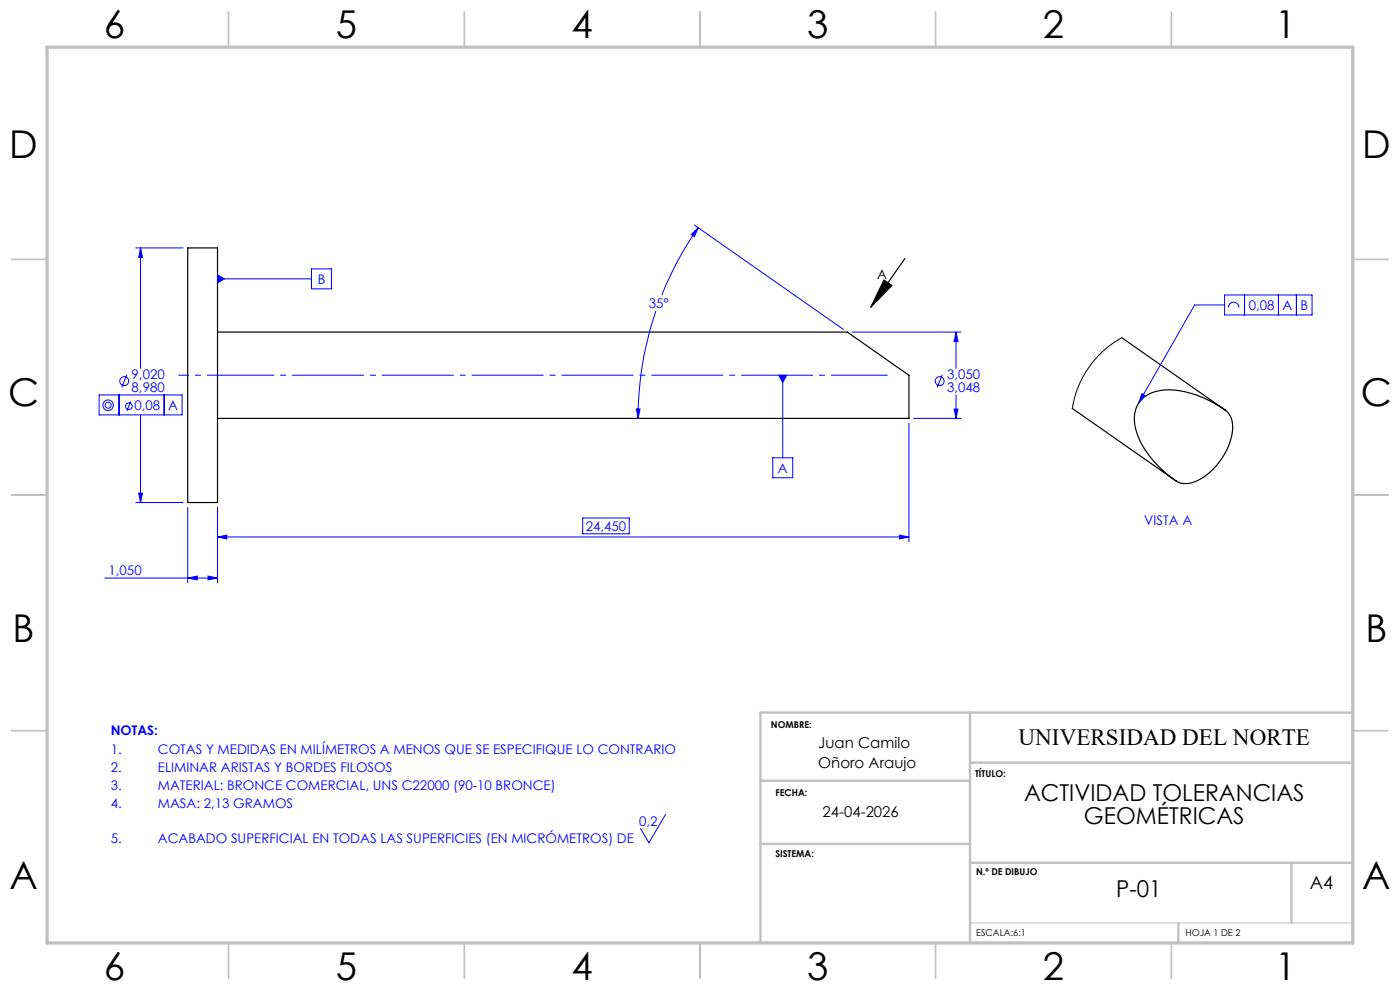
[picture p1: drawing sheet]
<svg xmlns="http://www.w3.org/2000/svg" width="297mm" height="210mm" viewBox="0 0 297 210" stroke-linecap="round" stroke-linejoin="round" font-family="sans-serif">
<path d="M205.8 195.8h81.2" fill="none" stroke="#c0c0c0" stroke-width=".21"/>
<g fill="none" stroke="#c0c0c0" stroke-width=".35">
<path d="M48.5 2.5v7.5M98.5 2.5v7.5M148.5 2.5v7.5M198.5 2.5v7.5M248.5 2.5v7.5M2.5 55h7.5M287 55h7.5M2.5 105h7.5M287 105h7.5M2.5 155h7.5M287 155h7.5M48.5 200v7.5"/>
<path d="M98.5 200v7.5M148.5 200v7.5M198.5 200v7.5M248.5 200v7.5"/>
</g>
<path d="M205.8 151.2v48.8M287 151.2h-125.7v48.8M161.3 165.6h44.5M161.3 179h44.5M205.8 161.8h81.2M205.8 183h81.2M250 195.8v4.2M274 183v12.8" fill="none" stroke="#c0c0c0" stroke-width=".5"/>
<path d="M10 10h277v190h-277z" fill="none" stroke="#c0c0c0" stroke-width=".7"/>
<path d="M39.8 52.6h6.3v54h-6.3zM187.5 59.4l1.7 1.2-4.5 4.6zM192 54.8l-7.3 10.4M46.1 70.4h133.7l13 9.2v9.2h-146.7M238 71.6l22 15.4M227.5 86.6l22 15.4M260 87a21.3 21.3 0 0 0-13-4.3 6.4 6.4 0 0 0-6.1 4.1 9.7 9.7 0 0 0 1.4 7.6 23.9 23.9 0 0 0 7.2 7.6M260 87a5.1 5.1 0 0 1 1.3 5.5 13.9 13.9 0 0 1-8.6 9.9 4.1 4.1 0 0 1-3.2-.4" fill="none" stroke="#000" stroke-width=".25"/>
<path d="M238 71.6l-1.9 1.2-1.6 1.2-1.6 1.6-1.9 2.2-1.3 2.1-1.2 2.7-1 4" fill="none" stroke="#000" stroke-width=".21"/>
<g fill="none" stroke="#00f" stroke-width=".21">
<path d="M28.8 52.6h10M29.8 52.6l.4 2h-.8zM29.8 52.6v25.5M46.1 58.3l1.5 .9-1.5 .8zM46.1 59.2h20M66.1 57h4.2v4.3h-4.2zM146.6 49.7l1.5-1.4-.8 1.9zM147.3 47.7l31.6 22.2M148.1 48.3a69.2 69.2 0 0 0-7.7 14.3M26.9 79.5l-1.1 2.7M139.1 66a71.3 71.3 0 0 0-3.7 22.8M165.2 79.6h1.7l-.8 1.5z"/>
<path d="M166.1 79.6v17.5M180.8 70.4h23M199.9 79.5l-1.1 2.7M202.8 70.4l.4 2.1h-.8zM202.8 70.4v7.7M259.8 62.6h18.5v4.2h-18.5zM259.8 64.7h-6.4l-11.8 20.7M260.6 65.2a1.11 1.11 0 0 1 1.1-1.1 1.11 1.11 0 0 1 1.1 1.1M264 62.6v4.2M271.2 62.6v4.2M275 62.6v4.2M21 83.8h17.6v4.2h-17.6z"/>
<path d="M25.3 83.8v4.2M27.7 85.2l-.8 2M29.8 88v18.6M34.8 83.8v4.2M135 86.7l.8 .1-.4 2zM163.9 97.1h4.3v4.2h-4.3zM192.8 89.8v25.1M193.8 88.8h10M202.4 86.8h.8l-.4 2zM202.8 83.8v5M242.3 83.5l.6 .4-1.3 1.5zM28.8 106.6h10"/>
<path d="M29.4 104.6h.8l-.4 2zM39.8 107.6v16M46.1 113.9l2-.4v.8zM46.1 107.6v16M46.1 113.9h146.7M123.6 109.9h9.9v3.3h-9.9zM190.8 113.5l2 .4-2 .4zM22.2 122.6h23.9M39.8 122.6l2-.4v.8zM44.1 122.2l2 .4-2 .4zM141.2 172.7l-3.5 6.1-1.8-3.1"/>
<circle cx="22.9" cy="86" r=".64"/>
<circle cx="22.9" cy="86" r="1.12"/>
<circle cx="26.4" cy="80.9" r=".95"/>
<circle cx="27.3" cy="86.2" r=".71"/>
<circle cx="199.4" cy="80.9" r=".95"/>
</g>
<path d="M46.1 79.6h142.2" fill="none" stroke="#00f" stroke-width=".21" stroke-dasharray="15.2 1.3 1.3 1.3" stroke-dashoffset="3.2" stroke-linecap="butt"/>
<path d="M37.8 79.6h8.3" fill="none" stroke="#00f" stroke-width=".21" stroke-dasharray="15.2 1.3 1.3 1.3" stroke-dashoffset="13" stroke-linecap="butt"/>
<path d="M187.5 59.4l1.7 1.2-4.5 4.6z" fill="#000"/>
<g fill="#00f">
<path d="M46.1 58.3l1.5 .9-1.5 .8zM165.2 79.6l.9 1.5 .8-1.5z"/>
<path d="M146.6 49.7l1.5-1.4-.8 1.9zM135 86.7l.8 .1-.4 2zM29.8 52.6l.4 2h-.8zM29.4 104.6h.8l-.4 2zM202.8 70.4l.4 2.1h-.8zM202.4 86.8h.8l-.4 2zM39.8 122.6l2-.4v.8zM44.1 122.2l2 .4-2 .4zM46.1 113.9l2-.4v.8zM190.8 113.5l2 .4-2 .4zM242.3 83.5l.6 .4-1.3 1.5z"/>
</g>
<g font-size="8.1">
<text x="22" y="8">6</text>
<text x="71.2" y="8">5</text>
<text x="121.2" y="8">4</text>
<text x="171.2" y="8">3</text>
<text x="221.2" y="8">2</text>
<text x="270.5" y="8">1</text>
<text x="2" y="33.6">D</text>
<text x="289" y="33.6">D</text>
<text x="1.7" y="86.1">C</text>
<text x="288.7" y="86.1">C</text>
<text x="2.7" y="136.1">B</text>
<text x="289.7" y="136.1">B</text>
<text x="2" y="188.6">A</text>
<text x="289" y="188.6">A</text>
<text x="22" y="208">6</text>
<text x="71.2" y="208">5</text>
<text x="121.2" y="208">4</text>
<text x="171.2" y="208">3</text>
<text x="221.2" y="208">2</text>
<text x="270.5" y="208">1</text>
</g>
<g font-size="4.9">
<text x="216.1" y="158">UNIVERSIDAD DEL NORTE</text>
<text x="217.3" y="169.9">ACTIVIDAD TOLERANCIAS</text>
<text x="230" y="174.8">GEOMÉTRICAS</text>
<text x="236.8" y="190.3">P-01</text>
</g>
<text font-size="3.9" x="277.9" y="188.5">A4</text>
<g font-size="3.2">
<text x="173.6" y="158.7">Juan Camilo</text>
<text x="173.6" y="162.9">Oñoro Araujo</text>
<text x="174.5" y="173.4">24-04-2026</text>
</g>
<text font-size="2.8" x="186.1" y="59.2">A</text>
<g font-size="2.8" fill="#00f">
<text x="67.4" y="60.2">B</text>
<text x="137.6" y="65.3">35°</text>
<text x="264.9" y="65.7">0,08</text>
<text x="272.1" y="65.7">A</text>
<text x="275.9" y="65.7">B</text>
<text x="27.9" y="80.3">9,020</text>
<text x="27.9" y="83.1">8,980</text>
<text x="200.9" y="80.3">3,050</text>
<text x="200.9" y="83.1">3,048</text>
<text x="28.5" y="86.9">0,08</text>
<text x="35.7" y="86.9">A</text>
<text x="165" y="100.3">A</text>
<text x="124.3" y="112.6">24,450</text>
<text x="242.7" y="111.3">VISTA A</text>
<text x="23" y="122">1,050</text>
<text x="23.5" y="155.8">NOTAS:</text>
<text x="23.5" y="160">1.</text>
<text x="33.5" y="160">COTAS Y MEDIDAS EN MILÍMETROS A MENOS QUE SE ESPECIFIQUE LO CONTRARIO</text>
<text x="23.5" y="163.8">2.</text>
<text x="23.5" y="167.7">3.</text>
<text x="33.5" y="163.8">ELIMINAR ARISTAS Y BORDES FILOSOS</text>
<text x="33.5" y="167.7">MATERIAL: BRONCE COMERCIAL, UNS C22000 (90-10 BRONCE)</text>
<text x="23.5" y="171.5">4.</text>
<text x="33.5" y="171.5">MASA: 2,13 GRAMOS</text>
<text x="23.5" y="178.8">5.</text>
<text x="33.5" y="178.8">ACABADO SUPERFICIAL EN TODAS LAS SUPERFICIES (EN MICRÓMETROS) DE</text>
<text x="135.6" y="175.1">0,2</text>
</g>
<g font-size="2">
<text x="163.6" y="154.4">NOMBRE:</text>
<text x="206.9" y="164.9">TÍTULO:</text>
<text x="164.5" y="168.9">FECHA:</text>
<text x="164.5" y="181.7">SISTEMA:</text>
<text x="207.1" y="185.5">N.º DE DIBUJO</text>
<text x="207.1" y="198.6">ESCALA:6:1</text>
<text x="251.5" y="198.6">HOJA 1 DE 2</text>
</g>
</svg>
